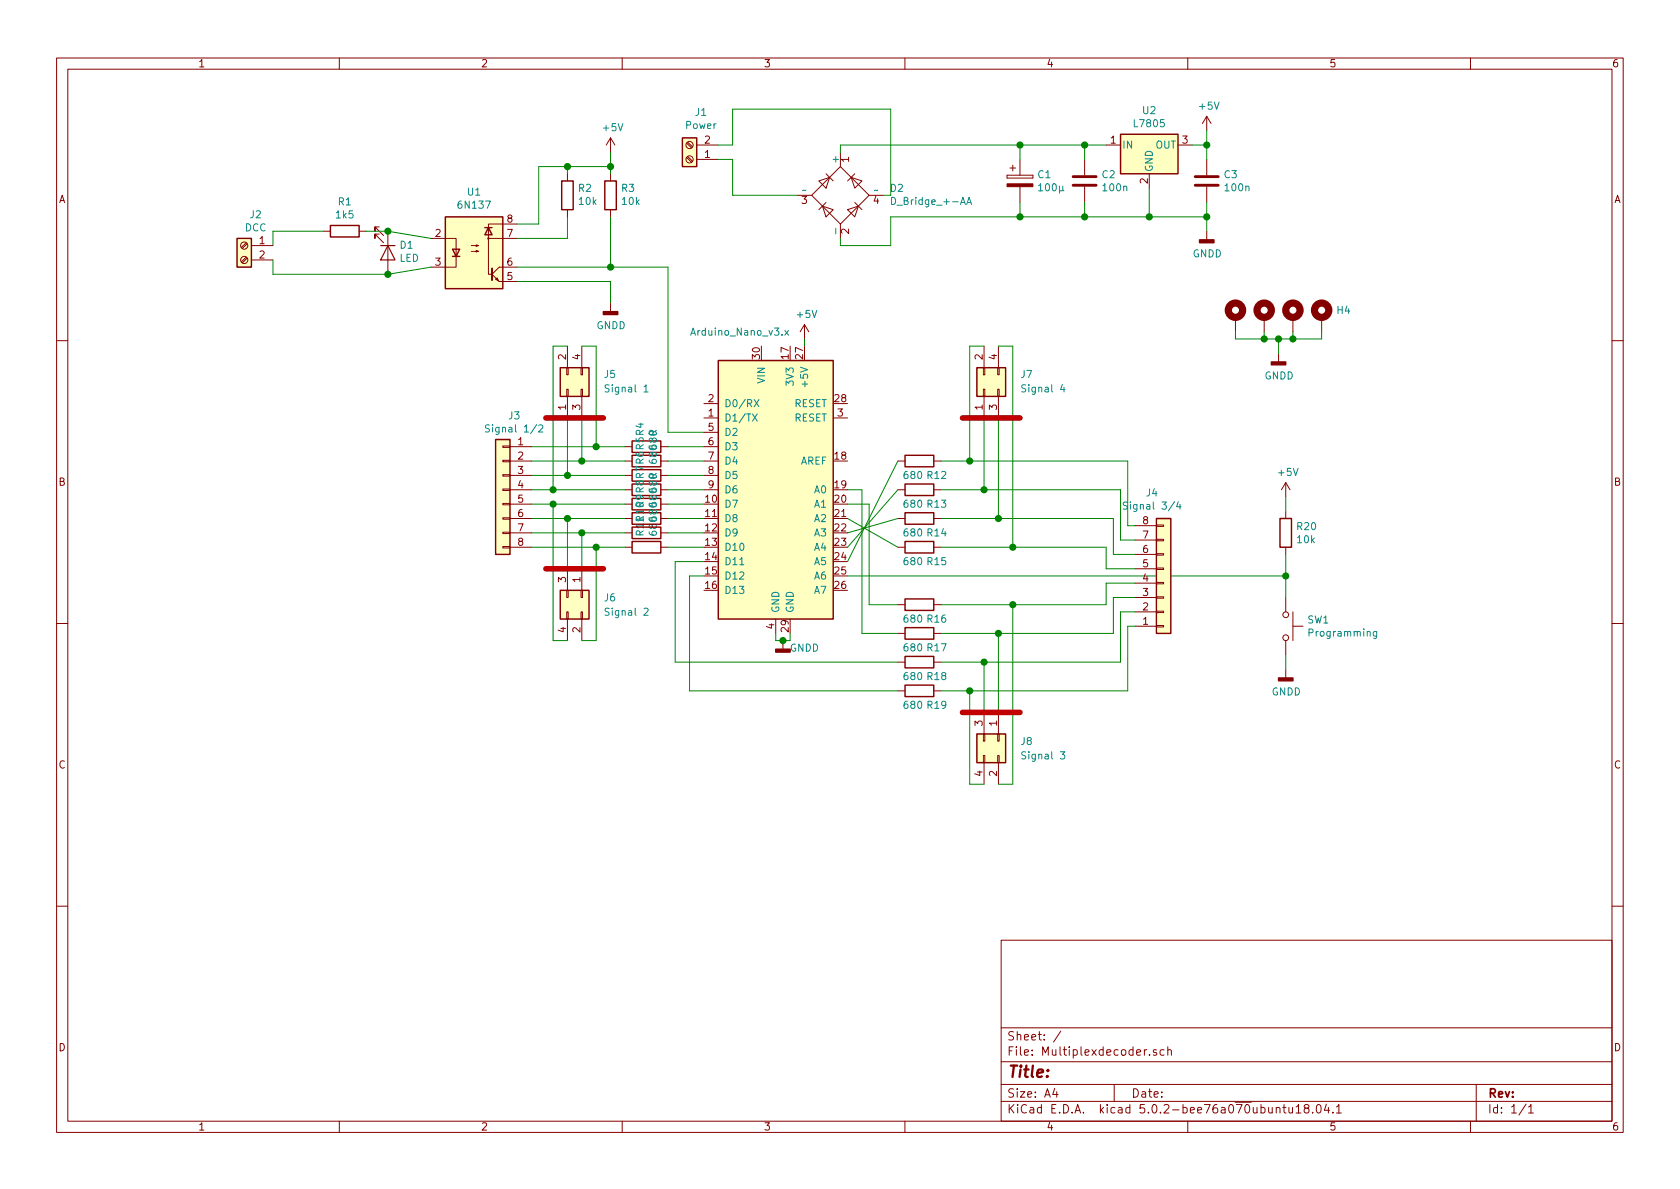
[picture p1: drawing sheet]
EESchema Schematic File Version 4
LIBS:Multiplexdecoder-cache
EELAYER 26 0
EELAYER END
$Descr A4 11693 8268
encoding utf-8
Sheet 1 1
Title ""
Date ""
Rev ""
Comp ""
Comment1 ""
Comment2 ""
Comment3 ""
Comment4 ""
$EndDescr
$Comp
L Device:R R15
U 1 1
P 6400 3800
F 0 "R15" V 6470 3846 50  0000 L TNN
F 1 "680" V 6470 3755 50  0000 C TNN
F 2 "Resistor_THT:R_Axial_DIN0204_L3.6mm_D1.6mm_P1.90mm_Vertical" V 6330 3800 50  0001 C CNN
F 3 "~" H 6400 3800 50  0001 C CNN
	1    6400 3800
	0    1    1    0   
$EndComp
$Comp
L Device:R R11
U 1 1
P 4500 3800
F 0 "R11" H 4570 3846 50  0000 L CNN
F 1 "680" H 4570 3755 50  0000 L CNN
F 2 "Resistor_THT:R_Axial_DIN0204_L3.6mm_D1.6mm_P1.90mm_Vertical" V 4430 3800 50  0001 C CNN
F 3 "~" H 4500 3800 50  0001 C CNN
	1    4500 3800
	0    -1   -1   0   
$EndComp
$Comp
L Device:R R4
U 1 1
P 4500 3100
F 0 "R4" H 4570 3146 50  0000 L CNN
F 1 "R" H 4570 3055 50  0000 L CNN
F 2 "Resistor_THT:R_Axial_DIN0204_L3.6mm_D1.6mm_P1.90mm_Vertical" V 4430 3100 50  0001 C CNN
F 3 "~" H 4500 3100 50  0001 C CNN
	1    4500 3100
	0    -1   -1   0   
$EndComp
$Comp
L Device:R R5
U 1 1
P 4500 3200
F 0 "R5" H 4570 3246 50  0000 L CNN
F 1 "680" H 4570 3155 50  0000 L CNN
F 2 "Resistor_THT:R_Axial_DIN0204_L3.6mm_D1.6mm_P1.90mm_Vertical" V 4430 3200 50  0001 C CNN
F 3 "~" H 4500 3200 50  0001 C CNN
	1    4500 3200
	0    -1   -1   0   
$EndComp
$Comp
L Device:R R6
U 1 1
P 4500 3300
F 0 "R6" H 4570 3346 50  0000 L CNN
F 1 "680" H 4570 3255 50  0000 L CNN
F 2 "Resistor_THT:R_Axial_DIN0204_L3.6mm_D1.6mm_P1.90mm_Vertical" V 4430 3300 50  0001 C CNN
F 3 "~" H 4500 3300 50  0001 C CNN
	1    4500 3300
	0    -1   -1   0   
$EndComp
$Comp
L Device:R R7
U 1 1
P 4500 3400
F 0 "R7" H 4570 3446 50  0000 L CNN
F 1 "R" H 4570 3355 50  0000 L CNN
F 2 "Resistor_THT:R_Axial_DIN0204_L3.6mm_D1.6mm_P1.90mm_Vertical" V 4430 3400 50  0001 C CNN
F 3 "~" H 4500 3400 50  0001 C CNN
	1    4500 3400
	0    -1   -1   0   
$EndComp
$Comp
L Device:R R8
U 1 1
P 4500 3500
F 0 "R8" H 4570 3546 50  0000 L CNN
F 1 "680" H 4570 3455 50  0000 L CNN
F 2 "Resistor_THT:R_Axial_DIN0204_L3.6mm_D1.6mm_P1.90mm_Vertical" V 4430 3500 50  0001 C CNN
F 3 "~" H 4500 3500 50  0001 C CNN
	1    4500 3500
	0    -1   -1   0   
$EndComp
$Comp
L Device:R R9
U 1 1
P 4500 3600
F 0 "R9" H 4570 3646 50  0000 L CNN
F 1 "680" H 4570 3555 50  0000 L CNN
F 2 "Resistor_THT:R_Axial_DIN0204_L3.6mm_D1.6mm_P1.90mm_Vertical" V 4430 3600 50  0001 C CNN
F 3 "~" H 4500 3600 50  0001 C CNN
	1    4500 3600
	0    -1   -1   0   
$EndComp
$Comp
L Device:R R10
U 1 1
P 4500 3700
F 0 "R10" H 4570 3746 50  0000 L CNN
F 1 "680" H 4570 3655 50  0000 L CNN
F 2 "Resistor_THT:R_Axial_DIN0204_L3.6mm_D1.6mm_P1.90mm_Vertical" V 4430 3700 50  0001 C CNN
F 3 "~" H 4500 3700 50  0001 C CNN
	1    4500 3700
	0    -1   -1   0   
$EndComp
Wire Wire Line
	4900 3100 4650 3100
Wire Wire Line
	4650 3200 4900 3200
Wire Wire Line
	4650 3300 4900 3300
Wire Wire Line
	4650 3400 4900 3400
Wire Wire Line
	4900 3500 4650 3500
Wire Wire Line
	4650 3600 4900 3600
Wire Wire Line
	4650 3700 4900 3700
Wire Wire Line
	4650 3800 4900 3800
$Comp
L Device:R R19
U 1 1
P 6400 4800
F 0 "R19" V 6470 4846 50  0000 L TNN
F 1 "680" V 6470 4755 50  0000 C TNN
F 2 "Resistor_THT:R_Axial_DIN0204_L3.6mm_D1.6mm_P1.90mm_Vertical" V 6330 4800 50  0001 C CNN
F 3 "~" H 6400 4800 50  0001 C CNN
	1    6400 4800
	0    1    1    0   
$EndComp
$Comp
L Device:R R17
U 1 1
P 6400 4400
F 0 "R17" V 6470 4446 50  0000 L TNN
F 1 "680" V 6470 4355 50  0000 C TNN
F 2 "Resistor_THT:R_Axial_DIN0204_L3.6mm_D1.6mm_P1.90mm_Vertical" V 6330 4400 50  0001 C CNN
F 3 "~" H 6400 4400 50  0001 C CNN
	1    6400 4400
	0    1    1    0   
$EndComp
$Comp
L Device:R R16
U 1 1
P 6400 4200
F 0 "R16" V 6470 4246 50  0000 L TNN
F 1 "680" V 6470 4155 50  0000 C TNN
F 2 "Resistor_THT:R_Axial_DIN0204_L3.6mm_D1.6mm_P1.90mm_Vertical" V 6330 4200 50  0001 C CNN
F 3 "~" H 6400 4200 50  0001 C CNN
	1    6400 4200
	0    1    1    0   
$EndComp
$Comp
L Device:R R18
U 1 1
P 6400 4600
F 0 "R18" V 6470 4646 50  0000 L TNN
F 1 "680" V 6470 4555 50  0000 C TNN
F 2 "Resistor_THT:R_Axial_DIN0204_L3.6mm_D1.6mm_P1.90mm_Vertical" V 6330 4600 50  0001 C CNN
F 3 "~" H 6400 4600 50  0001 C CNN
	1    6400 4600
	0    1    1    0   
$EndComp
Wire Wire Line
	4700 4600 4700 3900
Wire Wire Line
	4700 3900 4900 3900
Wire Wire Line
	4800 4800 4800 4000
Wire Wire Line
	4800 4000 4900 4000
$Comp
L Device:R R14
U 1 1
P 6400 3600
F 0 "R14" V 6470 3646 50  0000 L TNN
F 1 "680" V 6470 3555 50  0000 C TNN
F 2 "Resistor_THT:R_Axial_DIN0204_L3.6mm_D1.6mm_P1.90mm_Vertical" V 6330 3600 50  0001 C CNN
F 3 "~" H 6400 3600 50  0001 C CNN
	1    6400 3600
	0    1    1    0   
$EndComp
$Comp
L Device:R R13
U 1 1
P 6400 3400
F 0 "R13" V 6470 3446 50  0000 L TNN
F 1 "680" V 6470 3355 50  0000 C TNN
F 2 "Resistor_THT:R_Axial_DIN0204_L3.6mm_D1.6mm_P1.90mm_Vertical" V 6330 3400 50  0001 C CNN
F 3 "~" H 6400 3400 50  0001 C CNN
	1    6400 3400
	0    1    1    0   
$EndComp
$Comp
L Device:R R12
U 1 1
P 6400 3200
F 0 "R12" V 6470 3246 50  0000 L TNN
F 1 "680" V 6470 3155 50  0000 C TNN
F 2 "Resistor_THT:R_Axial_DIN0204_L3.6mm_D1.6mm_P1.90mm_Vertical" V 6330 3200 50  0001 C CNN
F 3 "~" H 6400 3200 50  0001 C CNN
	1    6400 3200
	0    1    1    0   
$EndComp
Wire Wire Line
	5900 3400 6000 3400
Wire Wire Line
	6000 3400 6000 4400
Wire Wire Line
	6000 4400 6250 4400
Wire Wire Line
	5900 3500 6050 3500
Wire Wire Line
	6050 3500 6050 4200
Wire Wire Line
	6050 4200 6250 4200
Wire Wire Line
	5900 3600 6250 3800
Wire Wire Line
	5900 3700 6250 3600
Wire Wire Line
	6250 3400 5900 3800
Wire Wire Line
	4800 4800 6250 4800
$Comp
L MCU_Module:Arduino_Nano_v3.x A1
U 1 1
P 5400 3400
F 0 "A1" H 5400 2314 50  0001 C CNN
F 1 "Arduino_Nano_v3.x" H 5150 4500 50  0000 C CNN
F 2 "Module:Arduino_Nano" H 5550 2450 50  0001 L CNN
F 3 "http://www.mouser.com/pdfdocs/Gravitech_Arduino_Nano3_0.pdf" H 5400 2400 50  0001 C CNN
	1    5400 3400
	1    0    0    -1  
$EndComp
Wire Wire Line
	5900 3900 6250 3200
$Comp
L Switch:SW_Push SW1
U 1 1
P 8950 4350
F 0 "SW1" V 8904 4498 50  0000 L CNN
F 1 "Programming" V 8995 4498 50  0000 L CNN
F 2 "Button_Switch_THT:SW_PUSH_6mm_H5mm" H 8950 4550 50  0001 C CNN
F 3 "" H 8950 4550 50  0001 C CNN
	1    8950 4350
	0    1    1    0   
$EndComp
$Comp
L power:GNDD #PWR09
U 1 1
P 8950 4650
F 0 "#PWR09" H 8950 4400 50  0001 C CNN
F 1 "GNDD" H 8954 4495 50  0000 C CNN
F 2 "" H 8950 4650 50  0001 C CNN
F 3 "" H 8950 4650 50  0001 C CNN
	1    8950 4650
	1    0    0    -1  
$EndComp
$Comp
L Device:R R20
U 1 1
P 8950 3700
F 0 "R20" H 9020 3746 50  0000 L CNN
F 1 "10k" H 9020 3655 50  0000 L CNN
F 2 "Resistor_THT:R_Axial_DIN0204_L3.6mm_D1.6mm_P5.08mm_Horizontal" V 8880 3700 50  0001 C CNN
F 3 "~" H 8950 3700 50  0001 C CNN
	1    8950 3700
	1    0    0    -1  
$EndComp
Wire Wire Line
	8950 4650 8950 4550
Wire Wire Line
	8950 4150 8950 4000
Connection ~ 8950 4000
Wire Wire Line
	8950 4000 8950 3850
$Comp
L power:+5V #PWR08
U 1 1
P 8950 3450
F 0 "#PWR08" H 8950 3300 50  0001 C CNN
F 1 "+5V" H 8965 3623 50  0000 C CNN
F 2 "" H 8950 3450 50  0001 C CNN
F 3 "" H 8950 3450 50  0001 C CNN
	1    8950 3450
	1    0    0    -1  
$EndComp
Wire Wire Line
	8950 3450 8950 3550
$Comp
L power:+5V #PWR04
U 1 1
P 5600 2350
F 0 "#PWR04" H 5600 2200 50  0001 C CNN
F 1 "+5V" H 5615 2523 50  0000 C CNN
F 2 "" H 5600 2350 50  0001 C CNN
F 3 "" H 5600 2350 50  0001 C CNN
	1    5600 2350
	1    0    0    -1  
$EndComp
Wire Wire Line
	5600 2350 5600 2400
$Comp
L power:GNDD #PWR03
U 1 1
P 5450 4450
F 0 "#PWR03" H 5450 4200 50  0001 C CNN
F 1 "GNDD" H 5600 4400 50  0000 C CNN
F 2 "" H 5450 4450 50  0001 C CNN
F 3 "" H 5450 4450 50  0001 C CNN
	1    5450 4450
	1    0    0    -1  
$EndComp
Wire Wire Line
	5450 4450 5500 4450
Wire Wire Line
	5500 4450 5500 4400
Wire Wire Line
	5400 4400 5400 4450
Wire Wire Line
	5400 4450 5450 4450
Connection ~ 5450 4450
$Comp
L Isolator:6N136 U1
U 1 1
P 3300 1750
F 0 "U1" H 3300 2175 50  0000 C CNN
F 1 "6N137" H 3300 2084 50  0000 C CNN
F 2 "Package_DIP:DIP-8_W7.62mm" H 3100 1450 50  0001 L CIN
F 3 "https://optoelectronics.liteon.com/upload/download/DS70-2008-0032/6N135-L%206N136-L%20series.pdf" H 3300 1750 50  0001 L CNN
	1    3300 1750
	1    0    0    -1  
$EndComp
$Comp
L power:+5V #PWR01
U 1 1
P 4250 1050
F 0 "#PWR01" H 4250 900 50  0001 C CNN
F 1 "+5V" H 4265 1223 50  0000 C CNN
F 2 "" H 4250 1050 50  0001 C CNN
F 3 "" H 4250 1050 50  0001 C CNN
	1    4250 1050
	1    0    0    -1  
$EndComp
$Comp
L Device:R R3
U 1 1
P 4250 1350
F 0 "R3" H 4180 1304 50  0000 R CNN
F 1 "10k" H 4180 1395 50  0000 R CNN
F 2 "Resistor_THT:R_Axial_DIN0204_L3.6mm_D1.6mm_P5.08mm_Horizontal" V 4180 1350 50  0001 C CNN
F 3 "~" H 4250 1350 50  0001 C CNN
	1    4250 1350
	-1   0    0    1   
$EndComp
$Comp
L Device:R R2
U 1 1
P 3950 1350
F 0 "R2" H 3880 1304 50  0000 R CNN
F 1 "10k" H 3880 1395 50  0000 R CNN
F 2 "Resistor_THT:R_Axial_DIN0204_L3.6mm_D1.6mm_P5.08mm_Horizontal" V 3880 1350 50  0001 C CNN
F 3 "~" H 3950 1350 50  0001 C CNN
	1    3950 1350
	-1   0    0    1   
$EndComp
Wire Wire Line
	3950 1200 3950 1150
Wire Wire Line
	3950 1150 4250 1150
Wire Wire Line
	4250 1150 4250 1200
Wire Wire Line
	4250 1150 4250 1050
Connection ~ 4250 1150
Wire Wire Line
	3950 1150 3750 1150
Wire Wire Line
	3750 1150 3750 1550
Wire Wire Line
	3750 1550 3600 1550
Connection ~ 3950 1150
Wire Wire Line
	3600 1650 3950 1650
Wire Wire Line
	3950 1650 3950 1500
Wire Wire Line
	4250 1500 4250 1850
Wire Wire Line
	4250 1850 3600 1850
$Comp
L power:GNDD #PWR02
U 1 1
P 4250 2100
F 0 "#PWR02" H 4250 1850 50  0001 C CNN
F 1 "GNDD" H 4254 1945 50  0000 C CNN
F 2 "" H 4250 2100 50  0001 C CNN
F 3 "" H 4250 2100 50  0001 C CNN
	1    4250 2100
	1    0    0    -1  
$EndComp
Wire Wire Line
	3600 1950 4250 1950
Wire Wire Line
	4250 1950 4250 2100
Wire Wire Line
	4900 3000 4650 3000
Wire Wire Line
	4650 3000 4650 1850
Wire Wire Line
	4650 1850 4250 1850
Connection ~ 4250 1850
$Comp
L Connector:Screw_Terminal_01x02 J2
U 1 1
P 1700 1700
F 0 "J2" H 1620 1917 50  0000 C CNN
F 1 "DCC" H 1620 1826 50  0000 C CNN
F 2 "Connector_Phoenix_MSTB:PhoenixContact_MSTBA_2,5_2-G-5,08_1x02_P5.08mm_Horizontal" H 1700 1700 50  0001 C CNN
F 3 "~" H 1700 1700 50  0001 C CNN
	1    1700 1700
	-1   0    0    -1  
$EndComp
$Comp
L Device:LED D1
U 1 1
P 2700 1750
F 0 "D1" V 2645 1828 50  0000 L CNN
F 1 "LED" V 2736 1828 50  0000 L CNN
F 2 "LED_THT:LED_D3.0mm" H 2700 1750 50  0001 C CNN
F 3 "~" H 2700 1750 50  0001 C CNN
	1    2700 1750
	0    1    1    0   
$EndComp
$Comp
L Device:R R1
U 1 1
P 2400 1600
F 0 "R1" V 2193 1600 50  0000 C CNN
F 1 "1k5" V 2284 1600 50  0000 C CNN
F 2 "Resistor_THT:R_Axial_DIN0204_L3.6mm_D1.6mm_P5.08mm_Horizontal" V 2330 1600 50  0001 C CNN
F 3 "~" H 2400 1600 50  0001 C CNN
	1    2400 1600
	0    1    1    0   
$EndComp
Wire Wire Line
	3000 1850 2700 1900
Wire Wire Line
	3000 1650 2700 1600
Wire Wire Line
	2550 1600 2700 1600
Connection ~ 2700 1600
Connection ~ 2700 1900
Wire Wire Line
	1900 1600 2250 1600
$Comp
L Device:D_Bridge_+-AA D2
U 1 1
P 5850 1350
F 0 "D2" V 5896 1009 50  0000 R CNN
F 1 "D_Bridge_+-AA" V 5805 1009 50  0000 R CNN
F 2 "Diode_THT:Diode_Bridge_DIP-4_W7.62mm_P5.08mm" H 5850 1350 50  0001 C CNN
F 3 "~" H 5850 1350 50  0001 C CNN
	1    5850 1350
	0    -1   -1   0   
$EndComp
Wire Wire Line
	6150 1350 6200 1350
Wire Wire Line
	6200 1350 6200 750 
Wire Wire Line
	5850 1650 5850 1700
$Comp
L power:GNDD #PWR06
U 1 1
P 8400 1600
F 0 "#PWR06" H 8400 1350 50  0001 C CNN
F 1 "GNDD" H 8404 1445 50  0000 C CNN
F 2 "" H 8400 1600 50  0001 C CNN
F 3 "" H 8400 1600 50  0001 C CNN
	1    8400 1600
	1    0    0    -1  
$EndComp
Wire Wire Line
	5850 1000 5850 1050
Wire Wire Line
	1900 1900 2700 1900
Wire Wire Line
	1900 1900 1900 1800
Wire Wire Line
	1900 1700 1900 1600
$Comp
L Device:CP C1
U 1 1
P 7100 1250
F 0 "C1" H 7218 1296 50  0000 L CNN
F 1 "100µ" H 7218 1205 50  0000 L CNN
F 2 "Capacitor_THT:CP_Radial_D10.0mm_P5.00mm" H 7138 1100 50  0001 C CNN
F 3 "~" H 7100 1250 50  0001 C CNN
	1    7100 1250
	1    0    0    -1  
$EndComp
Wire Wire Line
	7100 1500 7100 1400
Wire Wire Line
	7100 1100 7100 1000
$Comp
L Regulator_Linear:L7805 U2
U 1 1
P 8000 1000
F 0 "U2" H 8000 1242 50  0000 C CNN
F 1 "L7805" H 8000 1151 50  0000 C CNN
F 2 "Package_TO_SOT_THT:TO-220-3_Vertical" H 8025 850 50  0001 L CIN
F 3 "http://www.st.com/content/ccc/resource/technical/document/datasheet/41/4f/b3/b0/12/d4/47/88/CD00000444.pdf/files/CD00000444.pdf/jcr:content/translations/en.CD00000444.pdf" H 8000 950 50  0001 C CNN
	1    8000 1000
	1    0    0    -1  
$EndComp
$Comp
L Device:C C2
U 1 1
P 7550 1250
F 0 "C2" H 7665 1296 50  0000 L CNN
F 1 "100n" H 7665 1205 50  0000 L CNN
F 2 "Capacitor_THT:C_Disc_D4.3mm_W1.9mm_P5.00mm" H 7588 1100 50  0001 C CNN
F 3 "~" H 7550 1250 50  0001 C CNN
	1    7550 1250
	1    0    0    -1  
$EndComp
$Comp
L Device:C C3
U 1 1
P 8400 1250
F 0 "C3" H 8515 1296 50  0000 L CNN
F 1 "100n" H 8515 1205 50  0000 L CNN
F 2 "Capacitor_THT:C_Disc_D4.3mm_W1.9mm_P5.00mm" H 8438 1100 50  0001 C CNN
F 3 "~" H 8400 1250 50  0001 C CNN
	1    8400 1250
	1    0    0    -1  
$EndComp
Wire Wire Line
	7700 1000 7550 1000
Wire Wire Line
	7550 1000 7550 1100
Connection ~ 7550 1000
Wire Wire Line
	7550 1000 7100 1000
Wire Wire Line
	7100 1500 7550 1500
Wire Wire Line
	7550 1500 7550 1400
Wire Wire Line
	7550 1500 8000 1500
Wire Wire Line
	8000 1500 8000 1300
Connection ~ 7550 1500
Wire Wire Line
	8300 1000 8400 1000
Wire Wire Line
	8400 1000 8400 1100
Wire Wire Line
	8400 1400 8400 1500
Wire Wire Line
	8400 1500 8000 1500
Connection ~ 8000 1500
Wire Wire Line
	7100 1000 5850 1000
Connection ~ 7100 1000
Wire Wire Line
	5850 1700 6200 1700
Wire Wire Line
	6200 1700 6200 1500
Wire Wire Line
	6200 1500 7100 1500
Connection ~ 7100 1500
Wire Wire Line
	8400 1500 8400 1600
Connection ~ 8400 1500
$Comp
L power:+5V #PWR05
U 1 1
P 8400 900
F 0 "#PWR05" H 8400 750 50  0001 C CNN
F 1 "+5V" H 8415 1073 50  0000 C CNN
F 2 "" H 8400 900 50  0001 C CNN
F 3 "" H 8400 900 50  0001 C CNN
	1    8400 900 
	1    0    0    -1  
$EndComp
Wire Wire Line
	8400 900  8400 1000
Connection ~ 8400 1000
$Comp
L Connector:Screw_Terminal_01x02 J1
U 1 1
P 4800 1100
F 0 "J1" H 4720 775 50  0000 C CNN
F 1 "Power" H 4720 866 50  0000 C CNN
F 2 "Connector_Phoenix_MSTB:PhoenixContact_MSTBA_2,5_2-G-5,08_1x02_P5.08mm_Horizontal" H 4800 1100 50  0001 C CNN
F 3 "~" H 4800 1100 50  0001 C CNN
	1    4800 1100
	-1   0    0    1   
$EndComp
Wire Wire Line
	5100 750  5100 1000
Wire Wire Line
	5100 1000 5000 1000
Wire Wire Line
	5100 750  6200 750 
Wire Wire Line
	5000 1100 5100 1100
Wire Wire Line
	5100 1100 5100 1350
Wire Wire Line
	5100 1350 5550 1350
$Comp
L Connector_Generic:Conn_02x02_Odd_Even J6
U 1 1
P 4050 4150
F 0 "J6" V 4050 4300 50  0000 L CNN
F 1 "Signal 2" V 4150 4300 50  0000 L CNN
F 2 "Connector_PinHeader_2.00mm:PinHeader_2x02_P2.00mm_Vertical" H 4050 4150 50  0001 C CNN
F 3 "~" H 4050 4150 50  0001 C CNN
	1    4050 4150
	0    1    1    0   
$EndComp
$Comp
L Connector_Generic:Conn_02x02_Odd_Even J5
U 1 1
P 3950 2700
F 0 "J5" V 4050 2450 50  0000 R CNN
F 1 "Signal 1" V 3950 2450 50  0000 R CNN
F 2 "Connector_PinHeader_2.00mm:PinHeader_2x02_P2.00mm_Vertical" H 3950 2700 50  0001 C CNN
F 3 "~" H 3950 2700 50  0001 C CNN
	1    3950 2700
	0    -1   -1   0   
$EndComp
$Comp
L Connector_Generic:Conn_02x02_Odd_Even J8
U 1 1
P 6950 5150
F 0 "J8" V 6950 5300 50  0000 L CNN
F 1 "Signal 3" V 7050 5300 50  0000 L CNN
F 2 "Connector_PinHeader_2.00mm:PinHeader_2x02_P2.00mm_Vertical" H 6950 5150 50  0001 C CNN
F 3 "~" H 6950 5150 50  0001 C CNN
	1    6950 5150
	0    1    1    0   
$EndComp
$Comp
L Connector_Generic:Conn_02x02_Odd_Even J7
U 1 1
P 6850 2700
F 0 "J7" V 6950 2450 50  0000 R CNN
F 1 "Signal 4" V 6850 2450 50  0000 R CNN
F 2 "Connector_PinHeader_2.00mm:PinHeader_2x02_P2.00mm_Vertical" H 6850 2700 50  0001 C CNN
F 3 "~" H 6850 2700 50  0001 C CNN
	1    6850 2700
	0    -1   -1   0   
$EndComp
Wire Wire Line
	3950 2400 3850 2400
Wire Wire Line
	4050 2400 4150 2400
Wire Wire Line
	4050 4450 4150 4450
Wire Wire Line
	3950 4450 3850 4450
Wire Wire Line
	6950 5450 7050 5450
Wire Wire Line
	6850 5450 6750 5450
Wire Wire Line
	6950 2400 7050 2400
Wire Wire Line
	6850 2400 6750 2400
$Comp
L Mechanical:MountingHole_Pad H1
U 1 1
P 8600 2200
F 0 "H1" H 8700 2251 50  0001 L CNN
F 1 "MountingHole_Pad" H 8700 2160 50  0001 L CNN
F 2 "MountingHole:MountingHole_3.2mm_M3_Pad_Via" H 8600 2200 50  0001 C CNN
F 3 "~" H 8600 2200 50  0001 C CNN
	1    8600 2200
	1    0    0    -1  
$EndComp
$Comp
L Mechanical:MountingHole_Pad H2
U 1 1
P 8800 2200
F 0 "H2" H 8900 2251 50  0001 L CNN
F 1 "MountingHole_Pad" H 8900 2160 50  0001 L CNN
F 2 "MountingHole:MountingHole_3.2mm_M3_Pad_Via" H 8800 2200 50  0001 C CNN
F 3 "~" H 8800 2200 50  0001 C CNN
	1    8800 2200
	1    0    0    -1  
$EndComp
$Comp
L Mechanical:MountingHole_Pad H3
U 1 1
P 9000 2200
F 0 "H3" H 9100 2251 50  0001 L CNN
F 1 "MountingHole_Pad" H 9100 2160 50  0001 L CNN
F 2 "MountingHole:MountingHole_3.2mm_M3_Pad_Via" H 9000 2200 50  0001 C CNN
F 3 "~" H 9000 2200 50  0001 C CNN
	1    9000 2200
	1    0    0    -1  
$EndComp
$Comp
L Mechanical:MountingHole_Pad H4
U 1 1
P 9200 2200
F 0 "H4" H 9300 2251 50  0000 L CNN
F 1 "MountingHole_Pad" H 9300 2160 50  0001 L CNN
F 2 "MountingHole:MountingHole_3.2mm_M3_Pad_Via" H 9200 2200 50  0001 C CNN
F 3 "~" H 9200 2200 50  0001 C CNN
	1    9200 2200
	1    0    0    -1  
$EndComp
Wire Wire Line
	8600 2300 8600 2350
Wire Wire Line
	8600 2350 8800 2350
Wire Wire Line
	9200 2350 9200 2300
Wire Wire Line
	9000 2350 9000 2300
Connection ~ 9000 2350
Wire Wire Line
	9000 2350 9200 2350
Wire Wire Line
	8800 2300 8800 2350
Connection ~ 8800 2350
Wire Wire Line
	8800 2350 8900 2350
$Comp
L power:GNDD #PWR07
U 1 1
P 8900 2450
F 0 "#PWR07" H 8900 2200 50  0001 C CNN
F 1 "GNDD" H 8904 2295 50  0000 C CNN
F 2 "" H 8900 2450 50  0001 C CNN
F 3 "" H 8900 2450 50  0001 C CNN
	1    8900 2450
	1    0    0    -1  
$EndComp
Wire Wire Line
	8900 2350 8900 2450
Connection ~ 8900 2350
Wire Wire Line
	8900 2350 9000 2350
Wire Wire Line
	4700 4600 6250 4600
Wire Wire Line
	6550 3400 6850 3400
Wire Wire Line
	6550 3200 6750 3200
Wire Wire Line
	6550 3600 6950 3600
Wire Wire Line
	6550 3800 7050 3800
Wire Wire Line
	6750 2400 6750 3200
Connection ~ 6750 3200
Wire Wire Line
	6850 2900 6850 3400
Connection ~ 6850 3400
Wire Wire Line
	6950 2900 6950 3600
Connection ~ 6950 3600
Wire Wire Line
	6550 4600 6850 4600
Wire Wire Line
	6550 4800 6750 4800
Wire Wire Line
	6550 4200 7050 4200
Wire Wire Line
	6550 4400 6950 4400
Wire Wire Line
	7050 5450 7050 4200
Connection ~ 7050 4200
Wire Wire Line
	7050 4200 7700 4200
Wire Wire Line
	6950 4950 6950 4400
Connection ~ 6950 4400
Wire Wire Line
	6850 4600 6850 4950
Connection ~ 6850 4600
Wire Wire Line
	6750 5450 6750 4800
Connection ~ 6750 4800
Wire Wire Line
	5900 4000 8950 4000
Wire Wire Line
	7050 2400 7050 3800
Connection ~ 7050 3800
Wire Wire Line
	7050 3800 7700 3800
Wire Wire Line
	3700 3300 3950 3300
Wire Wire Line
	3700 3400 3850 3400
Wire Wire Line
	3700 3100 4150 3100
Wire Wire Line
	3700 3200 4050 3200
Wire Wire Line
	3700 3600 3950 3600
Wire Wire Line
	3700 3500 3850 3500
Wire Wire Line
	3700 3800 4150 3800
Wire Wire Line
	3700 3700 4050 3700
Wire Wire Line
	4150 2400 4150 3100
Connection ~ 4150 3100
Wire Wire Line
	4150 3100 4350 3100
Wire Wire Line
	4050 2900 4050 3200
Connection ~ 4050 3200
Wire Wire Line
	4050 3200 4350 3200
Wire Wire Line
	3950 2900 3950 3300
Connection ~ 3950 3300
Wire Wire Line
	3950 3300 4350 3300
Wire Wire Line
	3850 2400 3850 3400
Connection ~ 3850 3400
Wire Wire Line
	3850 3400 4350 3400
Wire Wire Line
	3850 4450 3850 3500
Connection ~ 3850 3500
Wire Wire Line
	3850 3500 4350 3500
Wire Wire Line
	3950 3950 3950 3600
Connection ~ 3950 3600
Wire Wire Line
	3950 3600 4350 3600
Wire Wire Line
	4050 3950 4050 3700
Connection ~ 4050 3700
Wire Wire Line
	4050 3700 4350 3700
Wire Wire Line
	4150 4450 4150 3800
Connection ~ 4150 3800
Wire Wire Line
	4150 3800 4350 3800
Wire Notes Line width 39 style solid rgb(194, 0, 0)
	7100 2900 6700 2900
Wire Notes Line width 39 style solid rgb(194, 0, 0)
	7100 4950 6700 4950
Wire Notes Line width 39 style solid rgb(194, 0, 0)
	3800 3950 4200 3950
Wire Notes Line width 39 style solid rgb(194, 0, 0)
	3800 2900 4200 2900
$Comp
L Connector_Generic:Conn_01x08 J4
U 1 1
P 8100 4050
F 0 "J4" H 8019 3425 50  0000 C CNN
F 1 "Signal 3/4" H 8019 3516 50  0000 C CNN
F 2 "Connector_Phoenix_MSTB:PhoenixContact_MSTBA_2,5_8-G-5,08_1x08_P5.08mm_Horizontal" H 8100 4050 50  0001 C CNN
F 3 "~" H 8100 4050 50  0001 C CNN
	1    8100 4050
	1    0    0    1   
$EndComp
Wire Wire Line
	7900 3950 7700 3950
Wire Wire Line
	7700 3950 7700 3800
Wire Wire Line
	7900 3850 7750 3850
Wire Wire Line
	7750 3850 7750 3600
Wire Wire Line
	6950 3600 7750 3600
Wire Wire Line
	7900 3750 7800 3750
Wire Wire Line
	7800 3750 7800 3400
Wire Wire Line
	6850 3400 7800 3400
Wire Wire Line
	7850 3200 7850 3650
Wire Wire Line
	7850 3650 7900 3650
Wire Wire Line
	6750 3200 7850 3200
Wire Wire Line
	7900 4050 7700 4050
Wire Wire Line
	7700 4050 7700 4200
Wire Wire Line
	7900 4150 7750 4150
Wire Wire Line
	7750 4150 7750 4400
Wire Wire Line
	6950 4400 7750 4400
Wire Wire Line
	7900 4250 7800 4250
Wire Wire Line
	7800 4250 7800 4600
Wire Wire Line
	6850 4600 7800 4600
Wire Wire Line
	7850 4800 7850 4350
Wire Wire Line
	7850 4350 7900 4350
Wire Wire Line
	6750 4800 7850 4800
$Comp
L Connector_Generic:Conn_01x08 J3
U 1 1
P 3500 3400
F 0 "J3" H 3420 3917 50  0000 C CNN
F 1 "Signal 1/2" H 3420 3826 50  0000 C CNN
F 2 "Connector_Phoenix_MSTB:PhoenixContact_MSTBA_2,5_8-G-5,08_1x08_P5.08mm_Horizontal" H 3500 3400 50  0001 C CNN
F 3 "~" H 3500 3400 50  0001 C CNN
	1    3500 3400
	-1   0    0    -1  
$EndComp
$EndSCHEMATC
